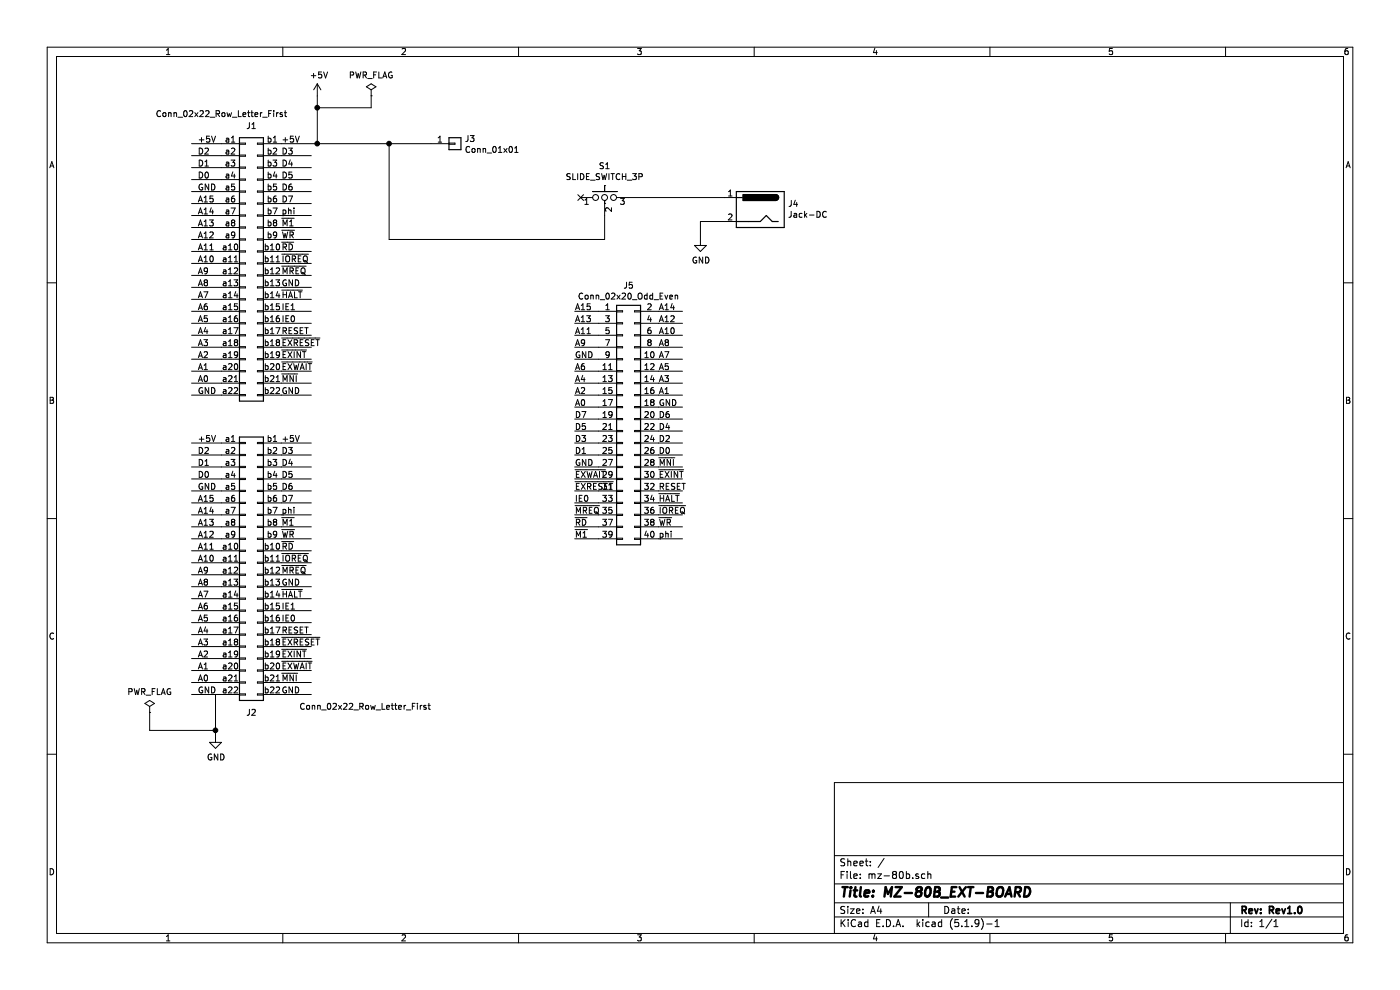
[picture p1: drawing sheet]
EESchema Schematic File Version 4
EELAYER 30 0
EELAYER END
$Descr A4 11693 8268
encoding utf-8
Sheet 1 1
Title "MZ-80B_EXT-BOARD"
Date ""
Rev "Rev1.0"
Comp ""
Comment1 ""
Comment2 ""
Comment3 ""
Comment4 ""
$EndDescr
$Comp
L Connector_Generic:Conn_02x22_Row_Letter_First J1
U 1 1
P 2050 2200
F 0 "J1" H 2100 3350 50  0000 C CNN
F 1 "Conn_02x22_Row_Letter_First" H 1850 3450 50  0000 C CNN
F 2 "mz-80b:BUS_MZ2000" H 2050 2200 50  0001 C CNN
F 3 "~" H 2050 2200 50  0001 C CNN
	1    2050 2200
	1    0    0    -1  
$EndComp
$Comp
L Connector_Generic:Conn_02x22_Row_Letter_First J2
U 1 1
P 2050 4700
F 0 "J2" H 2100 3450 50  0000 C CNN
F 1 "Conn_02x22_Row_Letter_First" H 3050 3500 50  0000 C CNN
F 2 "mz-80b:PinHeader_2x22_P2.54mm_Vertical" H 2050 4700 50  0001 C CNN
F 3 "~" H 2050 4700 50  0001 C CNN
	1    2050 4700
	1    0    0    -1  
$EndComp
Wire Wire Line
	1850 1200 1600 1200
Wire Wire Line
	1850 1300 1600 1300
Wire Wire Line
	1850 1400 1600 1400
Wire Wire Line
	1850 1500 1600 1500
Wire Wire Line
	2350 1200 2650 1200
Wire Wire Line
	2350 1300 2600 1300
$Comp
L power:+5V #PWR02
U 1 1
P 2650 800
F 0 "#PWR02" H 2650 650 50  0001 C CNN
F 1 "+5V" H 2665 973 50  0000 C CNN
F 2 "" H 2650 800 50  0001 C CNN
F 3 "" H 2650 800 50  0001 C CNN
	1    2650 800 
	1    0    0    -1  
$EndComp
Wire Wire Line
	2650 800  2650 900 
Connection ~ 2650 900 
$Comp
L power:GND #PWR01
U 1 1
P 1800 6150
F 0 "#PWR01" H 1800 5900 50  0001 C CNN
F 1 "GND" H 1805 5977 50  0000 C CNN
F 2 "" H 1800 6150 50  0001 C CNN
F 3 "" H 1800 6150 50  0001 C CNN
	1    1800 6150
	1    0    0    -1  
$EndComp
$Comp
L power:PWR_FLAG #FLG02
U 1 1
P 3100 800
F 0 "#FLG02" H 3100 875 50  0001 C CNN
F 1 "PWR_FLAG" H 3100 973 50  0000 C CNN
F 2 "" H 3100 800 50  0001 C CNN
F 3 "~" H 3100 800 50  0001 C CNN
	1    3100 800 
	1    0    0    -1  
$EndComp
Wire Wire Line
	2650 900  3100 900 
Wire Wire Line
	3100 900  3100 800 
$Comp
L power:PWR_FLAG #FLG01
U 1 1
P 1250 5950
F 0 "#FLG01" H 1250 6025 50  0001 C CNN
F 1 "PWR_FLAG" H 1250 6123 50  0000 C CNN
F 2 "" H 1250 5950 50  0001 C CNN
F 3 "~" H 1250 5950 50  0001 C CNN
	1    1250 5950
	1    0    0    -1  
$EndComp
Wire Wire Line
	2650 900  2650 1200
Wire Wire Line
	5500 3700 5700 3700
Connection ~ 2650 1200
Text Label 1650 1200 0    50   ~ 0
+5V
Text Label 1650 1300 0    50   ~ 0
D2
Text Label 1650 1400 0    50   ~ 0
D1
Text Label 1650 1500 0    50   ~ 0
D0
Text Label 1650 1600 0    50   ~ 0
GND
Text Label 1650 1700 0    50   ~ 0
A15
Text Label 1650 1800 0    50   ~ 0
A14
Text Label 1650 1900 0    50   ~ 0
A13
Text Label 1650 2000 0    50   ~ 0
A12
Text Label 1650 2100 0    50   ~ 0
A11
Text Label 1650 2200 0    50   ~ 0
A10
Text Label 1650 2300 0    50   ~ 0
A9
Text Label 1650 2400 0    50   ~ 0
A8
Text Label 1650 2500 0    50   ~ 0
A7
Text Label 1650 2600 0    50   ~ 0
A6
Text Label 1650 2700 0    50   ~ 0
A5
Text Label 1650 2800 0    50   ~ 0
A4
Text Label 1650 2900 0    50   ~ 0
A3
Text Label 1650 3000 0    50   ~ 0
A2
Text Label 1650 3100 0    50   ~ 0
A1
Text Label 1650 3200 0    50   ~ 0
A0
Text Label 1650 3300 0    50   ~ 0
GND
Text Label 2350 3300 0    50   ~ 0
GND
Text Label 2350 3200 0    50   ~ 0
~MNI
Text Label 2350 3100 0    50   ~ 0
~EXWAIT
Text Label 2350 3000 0    50   ~ 0
~EXINT
Text Label 2350 2800 0    50   ~ 0
RESET
Text Label 2350 2700 0    50   ~ 0
IE0
Text Label 2350 2600 0    50   ~ 0
IE1
Text Label 2350 2500 0    50   ~ 0
~HALT
Text Label 2350 2400 0    50   ~ 0
GND
Text Label 2350 2300 0    50   ~ 0
~MREQ
Text Label 2350 2200 0    50   ~ 0
~IOREQ
Text Label 2350 2100 0    50   ~ 0
~RD
Text Label 2350 2000 0    50   ~ 0
~WR
Text Label 2350 1900 0    50   ~ 0
~M1
Text Label 2350 1800 0    50   ~ 0
phi
Text Label 2350 1700 0    50   ~ 0
D7
Text Label 2350 1600 0    50   ~ 0
D6
Text Label 2350 1500 0    50   ~ 0
D5
Text Label 2350 1400 0    50   ~ 0
D4
Text Label 2350 1300 0    50   ~ 0
D3
Text Label 2350 1200 0    50   ~ 0
+5V
Wire Wire Line
	1850 1600 1600 1600
Wire Wire Line
	1850 1700 1600 1700
Wire Wire Line
	1850 1800 1600 1800
Wire Wire Line
	1850 1900 1600 1900
Wire Wire Line
	1850 2000 1600 2000
Wire Wire Line
	1850 2100 1600 2100
Wire Wire Line
	1850 2200 1600 2200
Wire Wire Line
	1850 2300 1600 2300
Wire Wire Line
	1850 2400 1600 2400
Wire Wire Line
	1850 2500 1600 2500
Wire Wire Line
	1850 2600 1600 2600
Wire Wire Line
	1850 2700 1600 2700
Wire Wire Line
	1850 2800 1600 2800
Wire Wire Line
	1850 2900 1600 2900
Wire Wire Line
	1850 3000 1600 3000
Wire Wire Line
	1850 3100 1600 3100
Wire Wire Line
	1850 3200 1600 3200
Wire Wire Line
	1850 3300 1600 3300
Wire Wire Line
	2350 1400 2600 1400
Wire Wire Line
	2350 1500 2600 1500
Wire Wire Line
	2350 1600 2600 1600
Wire Wire Line
	2350 1700 2600 1700
Wire Wire Line
	2350 1800 2600 1800
Wire Wire Line
	2350 1900 2600 1900
Wire Wire Line
	2350 2000 2600 2000
Wire Wire Line
	2350 2100 2600 2100
Wire Wire Line
	2350 2200 2600 2200
Wire Wire Line
	2350 2300 2600 2300
Wire Wire Line
	2350 2400 2600 2400
Wire Wire Line
	2350 2500 2600 2500
Wire Wire Line
	2350 2600 2600 2600
Wire Wire Line
	2350 2700 2600 2700
Wire Wire Line
	2350 2800 2600 2800
Wire Wire Line
	2350 2900 2600 2900
Wire Wire Line
	2350 3000 2600 3000
Wire Wire Line
	2350 3100 2600 3100
Wire Wire Line
	2350 3200 2600 3200
Wire Wire Line
	2350 3300 2600 3300
Wire Wire Line
	1850 3700 1600 3700
Wire Wire Line
	1850 3800 1600 3800
Wire Wire Line
	1850 3900 1600 3900
Wire Wire Line
	1850 4000 1600 4000
Text Label 1650 3700 0    50   ~ 0
+5V
Text Label 1650 3800 0    50   ~ 0
D2
Text Label 1650 3900 0    50   ~ 0
D1
Text Label 1650 4000 0    50   ~ 0
D0
Text Label 1650 4100 0    50   ~ 0
GND
Text Label 1650 4200 0    50   ~ 0
A15
Text Label 1650 4300 0    50   ~ 0
A14
Text Label 1650 4400 0    50   ~ 0
A13
Text Label 1650 4500 0    50   ~ 0
A12
Text Label 1650 4600 0    50   ~ 0
A11
Text Label 1650 4700 0    50   ~ 0
A10
Text Label 1650 4800 0    50   ~ 0
A9
Text Label 1650 4900 0    50   ~ 0
A8
Text Label 1650 5000 0    50   ~ 0
A7
Text Label 1650 5100 0    50   ~ 0
A6
Text Label 1650 5200 0    50   ~ 0
A5
Text Label 1650 5300 0    50   ~ 0
A4
Text Label 1650 5400 0    50   ~ 0
A3
Text Label 1650 5500 0    50   ~ 0
A2
Text Label 1650 5600 0    50   ~ 0
A1
Text Label 1650 5700 0    50   ~ 0
A0
Text Label 1650 5800 0    50   ~ 0
GND
Wire Wire Line
	1850 4100 1600 4100
Wire Wire Line
	1850 4200 1600 4200
Wire Wire Line
	1850 4300 1600 4300
Wire Wire Line
	1850 4400 1600 4400
Wire Wire Line
	1850 4500 1600 4500
Wire Wire Line
	1850 4600 1600 4600
Wire Wire Line
	1850 4700 1600 4700
Wire Wire Line
	1850 4800 1600 4800
Wire Wire Line
	1850 4900 1600 4900
Wire Wire Line
	1850 5000 1600 5000
Wire Wire Line
	1850 5100 1600 5100
Wire Wire Line
	1850 5200 1600 5200
Wire Wire Line
	1850 5300 1600 5300
Wire Wire Line
	1850 5400 1600 5400
Wire Wire Line
	1850 5500 1600 5500
Wire Wire Line
	1850 5600 1600 5600
Wire Wire Line
	1850 5700 1600 5700
Wire Wire Line
	1600 5800 1850 5800
Wire Wire Line
	2350 3700 2600 3700
Wire Wire Line
	2350 3800 2600 3800
Text Label 2350 5800 0    50   ~ 0
GND
Text Label 2350 5700 0    50   ~ 0
~MNI
Text Label 2350 5600 0    50   ~ 0
~EXWAIT
Text Label 2350 5500 0    50   ~ 0
~EXINT
Text Label 2350 5300 0    50   ~ 0
RESET
Text Label 2350 5200 0    50   ~ 0
IE0
Text Label 2350 5100 0    50   ~ 0
IE1
Text Label 2350 5000 0    50   ~ 0
~HALT
Text Label 2350 4900 0    50   ~ 0
GND
Text Label 2350 4800 0    50   ~ 0
~MREQ
Text Label 2350 4700 0    50   ~ 0
~IOREQ
Text Label 2350 4600 0    50   ~ 0
~RD
Text Label 2350 4500 0    50   ~ 0
~WR
Text Label 2350 4400 0    50   ~ 0
~M1
Text Label 2350 4200 0    50   ~ 0
D7
Text Label 2350 4100 0    50   ~ 0
D6
Text Label 2350 4000 0    50   ~ 0
D5
Text Label 2350 3900 0    50   ~ 0
D4
Text Label 2350 3800 0    50   ~ 0
D3
Text Label 2350 3700 0    50   ~ 0
+5V
Wire Wire Line
	2350 3900 2600 3900
Wire Wire Line
	2350 4000 2600 4000
Wire Wire Line
	2350 4100 2600 4100
Wire Wire Line
	2350 4200 2600 4200
Wire Wire Line
	2350 4300 2600 4300
Wire Wire Line
	2350 4400 2600 4400
Wire Wire Line
	2350 4500 2600 4500
Wire Wire Line
	2350 4600 2600 4600
Wire Wire Line
	2350 4700 2600 4700
Wire Wire Line
	2350 4800 2600 4800
Wire Wire Line
	2350 4900 2600 4900
Wire Wire Line
	2350 5000 2600 5000
Wire Wire Line
	2350 5100 2600 5100
Wire Wire Line
	2350 5200 2600 5200
Wire Wire Line
	2350 5300 2600 5300
Wire Wire Line
	2350 5400 2600 5400
Wire Wire Line
	2350 5500 2600 5500
Wire Wire Line
	2350 5600 2600 5600
Wire Wire Line
	2350 5700 2600 5700
Wire Wire Line
	1800 5800 1800 6100
Wire Wire Line
	1250 6100 1800 6100
Wire Wire Line
	1250 5950 1250 6100
Connection ~ 1800 6100
Wire Wire Line
	1800 6100 1800 6150
Wire Wire Line
	2650 1200 3250 1200
Wire Wire Line
	5500 3800 5700 3800
Wire Wire Line
	5500 3600 5700 3600
Wire Wire Line
	4800 3400 5000 3400
Wire Wire Line
	5500 3500 5700 3500
Wire Wire Line
	4800 3300 5000 3300
Wire Wire Line
	5500 3300 5700 3300
Wire Wire Line
	4800 3200 5000 3200
Wire Wire Line
	5500 3200 5700 3200
Wire Wire Line
	4800 3100 5000 3100
Wire Wire Line
	5500 3100 5700 3100
Wire Wire Line
	5500 2900 5700 2900
Wire Wire Line
	5500 3000 5700 3000
Wire Wire Line
	5500 2800 5700 2800
Wire Wire Line
	4800 2900 5000 2900
Wire Wire Line
	5500 2700 5700 2700
Wire Wire Line
	4800 2800 5000 2800
Wire Wire Line
	5500 2600 5700 2600
Wire Wire Line
	4800 2700 5000 2700
Wire Wire Line
	5500 4500 5700 4500
Wire Wire Line
	4800 2600 5000 2600
Wire Wire Line
	4800 3700 5000 3700
Wire Wire Line
	4800 3800 5000 3800
Wire Wire Line
	4800 3600 5000 3600
Wire Wire Line
	5500 3400 5700 3400
Wire Wire Line
	4800 3900 5000 3900
Wire Wire Line
	4800 3500 5000 3500
Wire Wire Line
	5500 4100 5700 4100
Wire Wire Line
	4800 4500 5000 4500
Wire Wire Line
	5500 4200 5700 4200
Wire Wire Line
	5500 4400 5700 4400
Wire Wire Line
	4800 3000 5000 3000
Wire Wire Line
	4800 4400 5000 4400
Wire Wire Line
	4800 4300 5000 4300
Wire Wire Line
	5500 4300 5700 4300
Wire Wire Line
	5500 4000 5700 4000
Wire Wire Line
	5500 3900 5700 3900
Wire Wire Line
	4800 4200 5000 4200
Wire Wire Line
	4800 4100 5000 4100
Wire Wire Line
	4800 4000 5000 4000
Text Label 4800 3800 0    50   ~ 0
D1
Text Label 4800 3700 0    50   ~ 0
D3
Text Label 5500 3400 0    50   ~ 0
GND
Text Label 4800 3600 0    50   ~ 0
D5
Text Label 4800 3500 0    50   ~ 0
D7
Text Label 4800 3900 0    50   ~ 0
GND
Text Label 5500 4100 0    50   ~ 0
RESET
Text Label 5500 4200 0    50   ~ 0
~HALT
Text Label 4800 4500 0    50   ~ 0
~M1
Text Label 4800 3000 0    50   ~ 0
GND
Text Label 5500 4400 0    50   ~ 0
~WR
Text Label 4800 4400 0    50   ~ 0
~RD
Text Label 5500 4300 0    50   ~ 0
~IOREQ
Text Label 4800 4300 0    50   ~ 0
~MREQ
Text Label 5500 4000 0    50   ~ 0
~EXINT
Text Label 4800 4200 0    50   ~ 0
IE0
Text Label 5500 3900 0    50   ~ 0
~MNI
Text Label 4800 4000 0    50   ~ 0
~EXWAIT
Text Label 4800 4100 0    50   ~ 0
~EXRESET
Text Label 5500 4500 0    50   ~ 0
phi
Wire Wire Line
	2350 5800 2600 5800
Text Label 2350 2900 0    50   ~ 0
~EXRESET
Text Label 2350 5400 0    50   ~ 0
~EXRESET
Text Label 4800 2600 0    50   ~ 0
A15
Text Label 5500 2600 0    50   ~ 0
A14
Text Label 4800 2700 0    50   ~ 0
A13
Text Label 5500 2700 0    50   ~ 0
A12
Text Label 4800 2800 0    50   ~ 0
A11
Text Label 5500 2800 0    50   ~ 0
A10
Text Label 4800 2900 0    50   ~ 0
A9
Text Label 5500 2900 0    50   ~ 0
A8
Text Label 5500 3000 0    50   ~ 0
A7
Text Label 4800 3100 0    50   ~ 0
A6
Text Label 5500 3100 0    50   ~ 0
A5
Text Label 4800 3200 0    50   ~ 0
A4
Text Label 5500 3200 0    50   ~ 0
A3
Text Label 4800 3300 0    50   ~ 0
A2
Text Label 5500 3300 0    50   ~ 0
A1
Text Label 4800 3400 0    50   ~ 0
A0
Text Label 5500 3500 0    50   ~ 0
D6
Text Label 5500 3600 0    50   ~ 0
D4
Text Label 5500 3700 0    50   ~ 0
D2
Text Label 5500 3800 0    50   ~ 0
D0
Text Label 2350 4300 0    50   ~ 0
phi
$Comp
L Connector_Generic:Conn_02x20_Odd_Even J5
U 1 1
P 5200 3500
F 0 "J5" H 5250 4617 50  0000 C CNN
F 1 "Conn_02x20_Odd_Even" H 5250 4526 50  0000 C CNN
F 2 "Connector_PinHeader_2.54mm:PinHeader_2x20_P2.54mm_Vertical" H 5200 3500 50  0001 C CNN
F 3 "~" H 5200 3500 50  0001 C CNN
	1    5200 3500
	1    0    0    -1  
$EndComp
$Comp
L Connector_Generic:Conn_01x01 J3
U 1 1
P 3800 1200
F 0 "J3" H 3880 1242 50  0000 L CNN
F 1 "Conn_01x01" H 3880 1151 50  0000 L CNN
F 2 "Connector_PinHeader_2.54mm:PinHeader_1x01_P2.54mm_Vertical" H 3800 1200 50  0001 C CNN
F 3 "~" H 3800 1200 50  0001 C CNN
	1    3800 1200
	1    0    0    -1  
$EndComp
$Comp
L Memory_RAM2:SLIDE_SWITCH_3P S1
U 1 1
P 5050 1450
F 0 "S1" H 5050 1515 50  0000 C CNN
F 1 "SLIDE_SWITCH_3P" H 5050 1424 50  0000 C CNN
F 2 "Connector_PinHeader_2.54mm:PinHeader_1x03_P2.54mm_Vertical" H 5050 1475 50  0001 C CNN
F 3 "" H 5050 1475 50  0001 C CNN
	1    5050 1450
	1    0    0    -1  
$EndComp
NoConn ~ 4850 1650
Wire Wire Line
	3250 1200 3250 2000
Wire Wire Line
	3250 2000 5050 2000
Wire Wire Line
	5050 2000 5050 1800
Connection ~ 3250 1200
Wire Wire Line
	3250 1200 3600 1200
$Comp
L Connector:Jack-DC J4
U 1 1
P 6350 1750
F 0 "J4" H 6120 1800 50  0000 R CNN
F 1 "Jack-DC" H 6120 1709 50  0000 R CNN
F 2 "Connector_BarrelJack:BarrelJack_Horizontal" H 6400 1710 50  0001 C CNN
F 3 "~" H 6400 1710 50  0001 C CNN
	1    6350 1750
	-1   0    0    -1  
$EndComp
Wire Wire Line
	5250 1650 6050 1650
Wire Wire Line
	6050 1850 5850 1850
Wire Wire Line
	5850 1850 5850 2000
$Comp
L power:GND #PWR0101
U 1 1
P 5850 2000
F 0 "#PWR0101" H 5850 1750 50  0001 C CNN
F 1 "GND" H 5855 1827 50  0000 C CNN
F 2 "" H 5850 2000 50  0001 C CNN
F 3 "" H 5850 2000 50  0001 C CNN
	1    5850 2000
	1    0    0    -1  
$EndComp
$EndSCHEMATC
